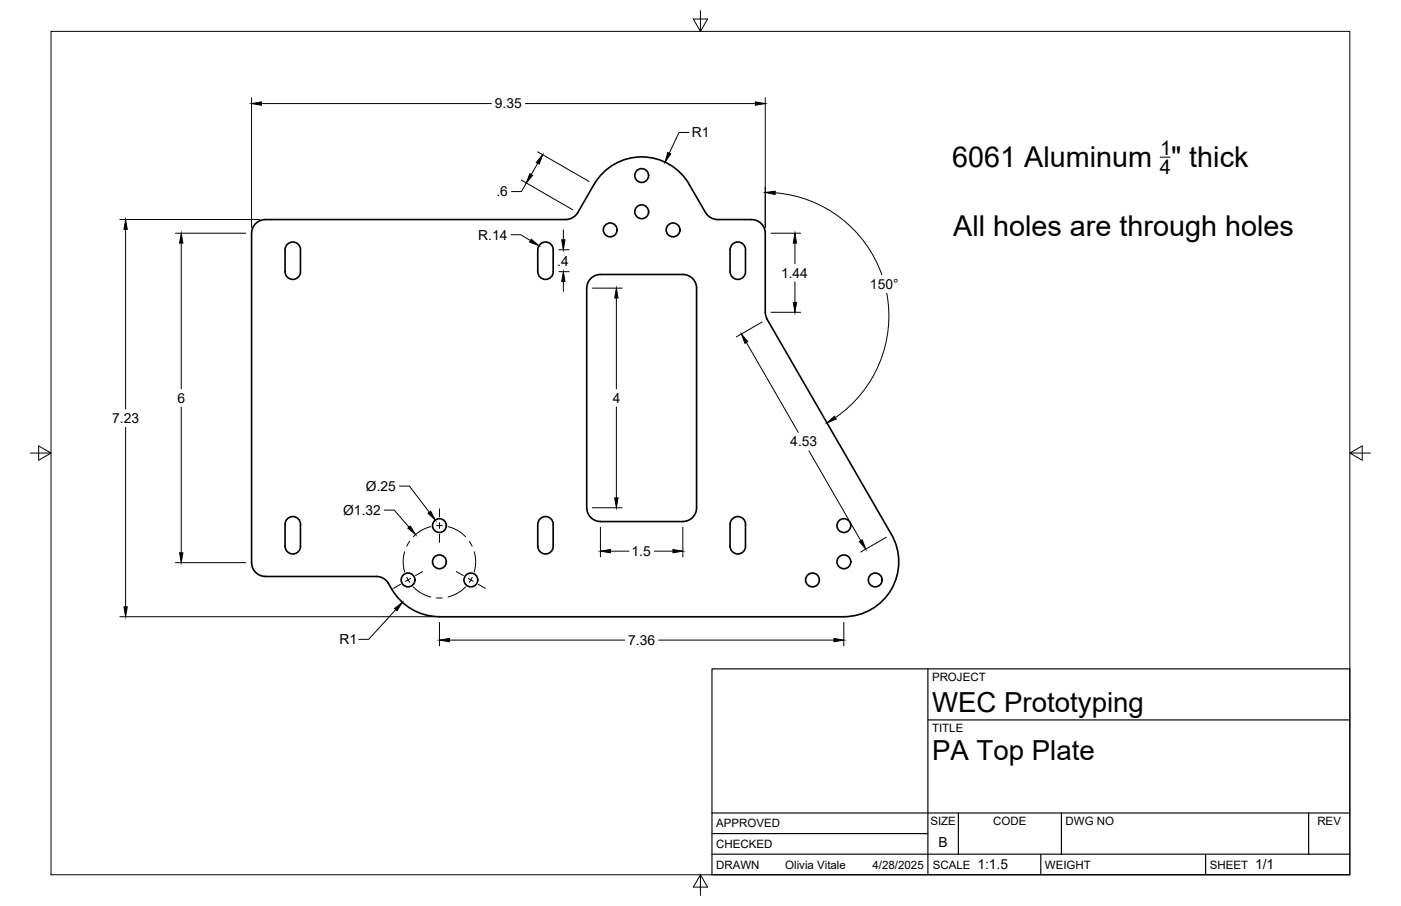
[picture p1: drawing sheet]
<svg xmlns="http://www.w3.org/2000/svg" width="432mm" height="279mm" viewBox="0 0 432 279" stroke-linecap="round" stroke-linejoin="round" font-family="sans-serif">
<!-- layer: Visible -->
<g fill="none" stroke="#000" stroke-width=".51">
<path d="M183.1 56.9l-5.4 9.2-1.5 1.2-1.2 .3-93.2 .1a4.2 4.2 0 0 0-4.2 4.2M183.1 56.8a16.9 16.9 0 0 1 29.3 0l5.1 8.8M77.5 71.9v101.6M217.5 65.6l1.3 1.4 1.7 .6 11.1 .1a4.2 4.2 0 0 1 4.3 4.2v24.4l.5 2.1M87.9 83.8v-6.8a2.38 2.38 0 0 1 2.3-2.4 2.38 2.38 0 0 1 2.4 2.4v6.8M87.9 83.8a2.38 2.38 0 0 0 2.3 2.4 2.38 2.38 0 0 0 2.4-2.4M165.7 83.8l.1-6.8a2.38 2.38 0 0 1 2.3-2.4 2.38 2.38 0 0 1 2.4 2.4v6.8M165.8 83.8a2.38 2.38 0 0 0 2.3 2.4 2.38 2.38 0 0 0 2.4-2.4M210.5 84.6h-25.4a4.2 4.2 0 0 0-4.3 4.3v67.7M210.5 84.6a4.2 4.2 0 0 1 4.2 4.3v67.7M225 83.8v-6.8a2.38 2.38 0 0 1 2.4-2.4 2.38 2.38 0 0 1 2.4 2.4v6.8M225 83.8a2.38 2.38 0 0 0 2.4 2.4 2.38 2.38 0 0 0 2.4-2.4"/>
<path d="M236.4 98.4l38.3 66.4a16.9 16.9 0 0 1-14.6 25.4M88.8 159.8a2.38 2.38 0 0 1 2.5-.3 2.38 2.38 0 0 1 1.3 2.2v6.8a2.38 2.38 0 0 1-2.4 2.3 2.38 2.38 0 0 1-2.3-2.3v-6.8a2.38 2.38 0 0 1 .9-1.9zM166.6 159.8a2.38 2.38 0 0 1 2.6-.3 2.38 2.38 0 0 1 1.3 2.2v6.8a2.39 2.39 0 0 1-2.4 2.3 2.39 2.39 0 0 1-2.4-2.3l.1-6.8a2.38 2.38 0 0 1 .8-1.9zM180.8 156.6a4.2 4.2 0 0 0 4.3 4.2h25.4M214.7 156.6a4.2 4.2 0 0 1-4.2 4.2M225.9 159.8a2.38 2.38 0 0 1 2.5-.3 2.38 2.38 0 0 1 1.4 2.2v6.8a2.39 2.39 0 0 1-2.4 2.3 2.39 2.39 0 0 1-2.4-2.3v-6.8a2.38 2.38 0 0 1 .9-1.9zM77.6 173.5a4.3 4.3 0 0 0 4.2 4.3h34.2l1.3 .2 1.1 .5 1.3 1.4M119.7 179.9l1.1 1.8M120.8 181.7a16.9 16.9 0 0 0 14.6 8.5M135.4 190.2h124.7"/>
<circle cx="197.8" cy="54.1" r="2.13"/>
<circle cx="188.1" cy="70.9" r="2.13"/>
<circle cx="197.8" cy="65.3" r="2.13"/>
<circle cx="207.4" cy="70.9" r="2.13"/>
<circle cx="125.8" cy="178.8" r="2.13"/>
<circle cx="135.4" cy="162.1" r="2.13"/>
<circle cx="135.4" cy="173.3" r="2.13"/>
<circle cx="145.1" cy="178.8" r="2.13"/>
<circle cx="250.4" cy="178.8" r="2.13"/>
<circle cx="260.1" cy="173.3" r="2.13"/>
<circle cx="260.1" cy="162.1" r="2.13"/>
<circle cx="269.8" cy="178.8" r="2.13"/>
</g>
<!-- layer: Border -->
<path d="M15.7 9.7h400.3v260.1h-400.3zM215.9 3.3v6.4l-2.2-3.8h4.4l-2.2 3.8M9.4 139.7h6.3l-3.8-2.2v4.4l3.8-2.2M416 139.7l3.8 2.2v-4.4l-3.8 2.2h6.4M215.9 269.8l2.2 3.8h-4.4l2.2-3.8v6.3" fill="none" stroke="#000" stroke-width=".31"/>
<!-- layer: Titleblock -->
<path d="M219.4 206.3h196.6v63.5h-196.6zM286 206.3v63.5M286 222h130M219.4 257.1h66.6M219.4 250.7h196.6M295.4 250.7v12.7M327.1 250.7v12.7M403.3 250.7v12.7M219.4 263.4h196.6M320.8 263.4v6.4M371.6 263.4v6.4" fill="none" stroke="#000" stroke-width=".36"/>
<!-- layer: FD_Dimensions -->
<g fill="none" stroke="#000" stroke-width=".31">
<path d="M77.5 30.2v39.9M80.6 31.9h70.8M161.9 31.9h70.9M235.9 30.2v39.9M160.7 55.5l15.8 9.2M162.2 56.4l-1.5 2.7h-3.1M165.7 46.8l15.8 9.2M165.7 50.4l-2 3.4M212.3 40.9h-3l-3 6.3M238.9 59.5a38.1 38.1 0 0 1 32.9 25.2M36.9 67.7h43.1M38.7 70.7v55.4"/>
<path d="M54.1 71.9h21.7M55.9 75v44.9M157.5 72.4h3l3 1.8M172.3 77h3.1M173.6 70.9v3.1M237.6 71.9h9.2M245 75v6.3M172.3 83.8h3.1M173.6 86.8v3.1M182.6 88.9h9.1M190 91.9v28M234.9 99.3l-7.9 4.6"/>
<path d="M237.6 96.3h9.2M245 86.9v6.4M273.3 90.4a38.1 38.1 0 0 1-15.8 38.4M230 105.6l16 27.8M38.7 131.8v55.3M55.9 125.6v44.9M190 125.5v28M249.3 139l16 27.7M118.4 157.3h3.1l4.6 5.3M123.1 149.9h3.1l6.1 8.1M182.6 156.6h9.1M54.1 173.5h21.7"/>
<path d="M185.1 162.6v9.1M188.1 170h5.7M201.7 170h5.7M210.5 162.6v9.1M273.2 165.7l-7.9 4.5M36.9 190.2h96.8M122 188l-8.4 9.2h-3M135.4 192v7.2M138.5 197.4h54.1M203 197.4h54M260.1 192v7.2"/>
</g>
<g fill="#000" stroke="#000" stroke-width=".31">
<path d="M77.5 31.9l3.1-.5v1zM232.8 31.4l3.1 .5-3.1 .5zM163.3 53.6l.9 .5-2 2.3zM167.3 47.7l-1.1 2.9-.9-.5zM205.8 47l.9 .5-1.7 2.5zM235.9 59.4l3-.4v1zM38.7 67.7l.5 3h-1zM55.9 71.9l.5 3.1h-1zM163.7 73.8l2.4 2-2.9-1.2zM173.1 74h1l-.5 3zM245 71.9l.5 3.1h-1zM173.6 83.8l.5 3h-1z"/>
<path d="M190 88.9l.5 3h-1zM244.5 93.3h1l-.5 3zM228.5 103l2 2.4-.9 .5zM254.9 130.4l2.3-2 .5 .8zM131.9 158.3l.8-.7 1.5 2.8zM189.5 153.5h1l-.5 3.1zM55.4 170.5h1l-.5 3zM125.7 162.9l.7-.7 1.7 2.6zM185.1 170l3-.5v1zM207.4 169.5l3.1 .5-3.1 .5zM264.9 167l.8-.5 1.1 2.9zM38.2 187.1h1l-.5 3.1z"/>
<path d="M121.6 187.7l2.4-1.9-1.7 2.6zM135.4 197.4l3.1-.5v1zM257 196.9l3.1 .5-3.1 .5z"/>
</g>
<!-- layer: Smart Centers -->
<g fill="none" stroke="#000" stroke-width=".31">
<path d="M135.4 156.9v2.5M124.7 170.1l-.4 2.5v1.9l.4 1.9M125.4 178l.9 1.6M126.2 166.9l-.9 1.6M126.5 178.4l-1.5 .9M130.2 176.3l-2.1 1.2M132.8 162.4l-2.7 1-2.7 2.1M135.4 161.2v1.8M135.4 164.8v2.5M136.3 162.1h-1.7M138.1 162.4l2.6 1 2.8 2.1M140.6 176.3l2.2 1.2"/>
<path d="M144.3 178.4l1.6 .9M144.6 166.9l.9 1.6M145.5 178l-.9 1.6M146.2 170.1l.4 2.5-.1 1.9-.3 1.9M123.4 180.2l-2.1 1.2M127.4 181l2.2 1.8 3.2 1.3M134.5 184.4h1.8M143.5 181l-2.2 1.8-3.2 1.3M147.4 180.2l2.2 1.2"/>
</g>
<!-- layer: Notes -->
<path d="M357.6 48.5h3" fill="none" stroke="#000" stroke-width=".31"/>
<g font-size="8.9">
<text x="293.5" y="51.6">6061 Aluminum &quot; thick</text>
<text x="293.8" y="72.7">All holes are through holes</text>
</g>
<g font-size="8.5">
<text x="287.3" y="219.5">WEC Prototyping</text>
<text x="287.3" y="234.5">PA Top Plate</text>
</g>
<g font-size="6.2">
<text x="357.6" y="47.7">1</text>
<text x="357.5" y="53.7">4</text>
</g>
<g font-size="4.3">
<text x="152.5" y="33.4">9.35</text>
<text x="213.3" y="42.4">R1</text>
<text x="153" y="60.6">.6</text>
<text x="147.4" y="73.9">R.14</text>
<text x="171.7" y="81.9">.4</text>
<text x="240.7" y="85.6">1.44</text>
<text x="268.1" y="89.1">150°</text>
<text x="54.7" y="124.2">6</text>
<text x="188.9" y="124.2">4</text>
<text x="34.6" y="130.5">7.23</text>
<text x="243.6" y="137.7">4.53</text>
<text x="112.8" y="151.4">Ø.25</text>
<text x="105.8" y="158.8">Ø1.32</text>
<text x="194.6" y="171.5">1.5</text>
<text x="104.6" y="198.7">R1</text>
<text x="193.6" y="198.9">7.36</text>
<text x="289.3" y="261.2">B</text>
<text x="301.2" y="268.1">1:1.5</text>
<text x="386.8" y="268.1">1/1</text>
</g>
<g font-size="3.5">
<text x="287.3" y="210.1">PROJECT</text>
<text x="287.3" y="225.8">TITLE</text>
<text x="220.7" y="255.2">APPROVED</text>
<text x="286.7" y="254.5">SIZE</text>
<text x="306.1" y="254.5">CODE</text>
<text x="328.4" y="254.5">DWG NO</text>
<text x="406" y="254.5">REV</text>
<text x="220.7" y="261.5">CHECKED</text>
<text x="220.7" y="267.9">DRAWN</text>
<text x="242" y="267.9">Olivia Vitale</text>
<text x="268.9" y="267.9">4/28/2025</text>
<text x="287.5" y="267.9">SCALE</text>
<text x="322.1" y="267.9">WEIGHT</text>
<text x="372.9" y="267.9">SHEET</text>
</g>
</svg>
